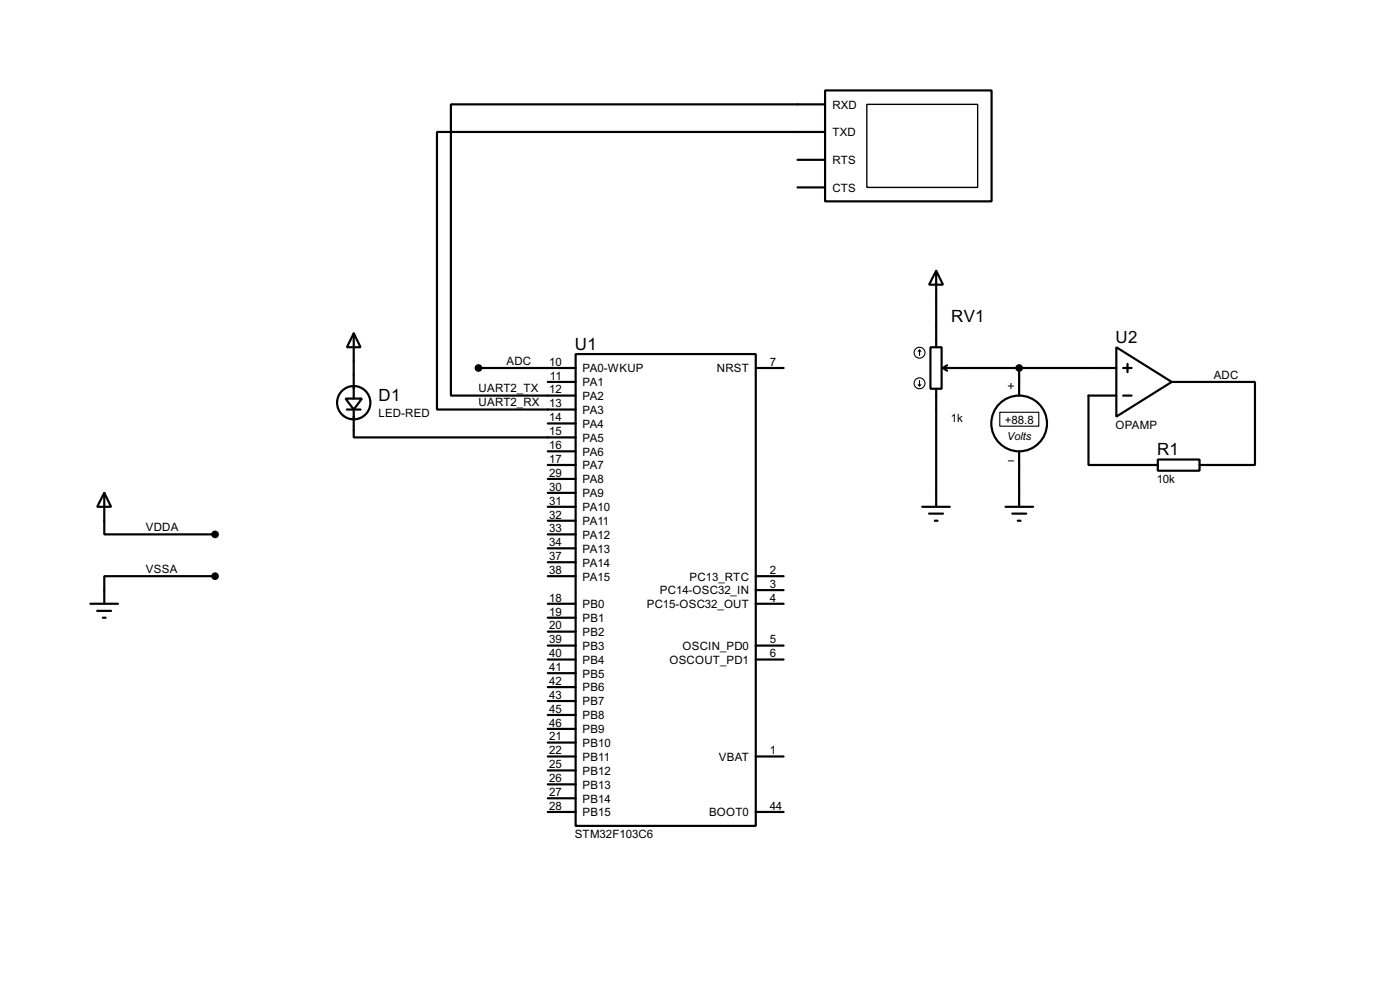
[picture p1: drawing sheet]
<svg xmlns="http://www.w3.org/2000/svg" width="256mm" height="180mm" viewBox="0 0 256 180" stroke-linecap="round" stroke-linejoin="round" font-family="sans-serif">
<g fill="none" stroke="#000" stroke-width=".4">
<path d="M151.2 16.6h30.5v20.3h-30.5zM151.2 19.1h-68.6v53.3h22.9M146.1 29.3h5.1M146.1 34.3h5.1M151.2 24.2h-71.1v50.8h25.4M171.5 49.6l1.3 2.5h-2.6zM171.5 49.6v14M63.3 73h3l-1.5 2zM63.6 75h2.5M64.8 61l1.3 2.6h-2.5zM64.8 75v5.1h40.7M64.8 61v12"/>
<path d="M87.7 67.4h17.8M100.4 69.9h5.1M100.4 77.5h5.1M105.5 64.8h33v86.4h-33zM138.5 67.4h5.1M170.5 63.6h2v7.6h-2zM171.5 71.2v21.6M172.8 67.4h31.7M172.8 67.4l.7 .5M173.5 66.9l-.7 .5M186.7 67.4v5M204.5 63.6l10.2 6.3-10.2 6.4z"/>
<path d="M204.5 72.4h-5.1v12.7h12.7M205.8 67.4h1.5M205.8 72.4h1.5M206.6 66.6v1.5M214.7 69.9h15.2v15.2h-10.1M19.1 90.2l1.3 2.6h-2.6zM19.1 90.2v7.6h20.3M100.4 82.6h5.1M100.4 85.1h5.1M100.4 87.7h5.1M100.4 90.2h5.1M100.4 92.8h5.1"/>
<path d="M100.4 95.3h5.1M100.4 97.8h5.1M169 92.8h5M170.2 94h2.6M171.3 95.3h.5M184.2 92.8h5.1M185.5 94h2.5M186.5 95.3h.5M186.7 82.6v10.2M212.1 84.1h7.7v2.1h-7.7zM16.6 110.5h5M17.8 111.8h2.6"/>
<path d="M18.9 113.1h.5M39.4 105.5h-20.3v5M100.4 118.2h5.1M100.4 110.5h5.1M100.4 113.1h5.1M100.4 115.6h5.1M100.4 100.4h5.1M100.4 102.9h5.1M100.4 105.5h5.1M138.5 118.2h5.1M138.5 110.5h5.1M138.5 105.5h5.1"/>
<path d="M138.5 108h5.1M100.4 120.7h5.1M100.4 130.9h5.1M100.4 133.4h5.1M100.4 135.9h5.1M100.4 138.5h5.1M100.4 123.2h5.1M100.4 125.8h5.1M100.4 128.3h5.1M138.5 120.7h5.1M138.5 138.5h5.1M100.4 148.6h5.1"/>
<path d="M100.4 141h5.1M100.4 143.6h5.1M100.4 146.1h5.1M138.5 148.6h5.1"/>
<circle cx="64.8" cy="73.7" r="3.1"/>
<circle cx="186.7" cy="77.5" r="5.1"/>
</g>
<g fill="#000" stroke="#000" stroke-width=".4">
<circle cx="87.6" cy="67.4" r=".5"/>
<circle cx="186.7" cy="67.4" r=".5"/>
<circle cx="39.4" cy="97.8" r=".5"/>
<circle cx="39.4" cy="105.5" r=".5"/>
</g>
<g fill="none" stroke="#000" stroke-width=".2">
<path d="M168.2 70.4l.3 .3M168.5 64.1l-.3 .2M168.5 64.1l.2 .2M168.5 64.1v1M168.5 69.7v1M168.7 70.4l-.2 .3M183.2 75.5h7.1v2.5h-7.1z"/>
<circle cx="168.4" cy="70.2" r="1"/>
<circle cx="168.4" cy="64.6" r="1"/>
</g>
<path d="M184.7 70.7h1M185.2 70.2v1M184.7 84.4h1" fill="none" stroke="#000" stroke-width=".18"/>
<path d="M158.8 19.1h20.3v15.2h-20.3z" fill="none" stroke="#000" stroke-width=".25"/>
<g font-size="3.5">
<text x="174.3" y="58.9">RV1</text>
<text x="105.3" y="64">U1</text>
<text x="204.4" y="62.8">U2</text>
<text x="69.4" y="73.4">D1</text>
<text x="212" y="83.3">R1</text>
</g>
<g font-size="2.4">
<text x="152.5" y="19.9">RXD</text>
<text x="152.5" y="25">TXD</text>
<text x="152.5" y="30">RTS</text>
<text x="152.5" y="35.1">CTS</text>
<text x="87.7" y="71.8">UART2_TX</text>
<text x="92.8" y="66.7">ADC</text>
<text x="100.6" y="67">10</text>
<text x="100.6" y="72">12</text>
<text x="100.8" y="69.5">11</text>
<text x="106.7" y="68.1">PA0-WKUP</text>
<text x="106.7" y="70.7">PA1</text>
<text x="131.3" y="68.1">NRST</text>
<text x="141" y="67">7</text>
<text x="222.3" y="69.3">ADC</text>
<text x="69.3" y="76.2">LED-RED</text>
<text x="87.7" y="74.4">UART2_RX</text>
<text x="100.6" y="74.6">13</text>
<text x="100.6" y="77.1">14</text>
<text x="106.7" y="73.2">PA2</text>
<text x="106.7" y="75.8">PA3</text>
<text x="174.2" y="77.2">1k</text>
<text x="184.1" y="77.6">+88.8</text>
<text x="100.6" y="79.7">15</text>
<text x="100.6" y="82.2">16</text>
<text x="106.7" y="78.3">PA4</text>
<text x="106.7" y="80.8">PA5</text>
<text x="106.7" y="83.4">PA6</text>
<text x="204.3" y="78.5">OPAMP</text>
<text x="100.6" y="84.7">17</text>
<text x="100.6" y="87.3">29</text>
<text x="100.6" y="89.8">30</text>
<text x="106.7" y="85.9">PA7</text>
<text x="106.7" y="88.5">PA8</text>
<text x="211.9" y="88.4">10k</text>
<text x="100.6" y="92.4">31</text>
<text x="100.6" y="94.9">32</text>
<text x="106.7" y="91">PA9</text>
<text x="106.7" y="93.6">PA10</text>
<text x="26.7" y="97.2">VDDA</text>
<text x="100.6" y="97.4">33</text>
<text x="100.6" y="100">34</text>
<text x="106.7" y="96.1">PA11</text>
<text x="106.7" y="98.6">PA12</text>
<text x="106.7" y="101.2">PA13</text>
<text x="26.7" y="104.9">VSSA</text>
<text x="100.6" y="102.5">37</text>
<text x="100.6" y="105.1">38</text>
<text x="106.7" y="103.7">PA14</text>
<text x="106.7" y="106.3">PA15</text>
<text x="126.3" y="106.3">PC13_RTC</text>
<text x="141" y="105.1">2</text>
<text x="141" y="107.6">3</text>
<text x="100.6" y="110.1">18</text>
<text x="100.6" y="112.7">19</text>
<text x="106.7" y="111.3">PB0</text>
<text x="106.7" y="113.9">PB1</text>
<text x="118.5" y="111.3">PC15-OSC32_OUT</text>
<text x="120.9" y="108.8">PC14-OSC32_IN</text>
<text x="141" y="110.1">4</text>
<text x="100.6" y="115.2">20</text>
<text x="100.6" y="117.8">39</text>
<text x="106.7" y="116.4">PB2</text>
<text x="106.7" y="119">PB3</text>
<text x="125" y="119">OSCIN_PD0</text>
<text x="141" y="117.8">5</text>
<text x="100.6" y="120.3">40</text>
<text x="100.6" y="122.8">41</text>
<text x="100.6" y="125.4">42</text>
<text x="106.7" y="121.5">PB4</text>
<text x="106.7" y="124">PB5</text>
<text x="122.6" y="121.5">OSCOUT_PD1</text>
<text x="141" y="120.3">6</text>
<text x="100.6" y="130.5">45</text>
<text x="100.6" y="127.9">43</text>
<text x="106.7" y="131.7">PB8</text>
<text x="106.7" y="126.6">PB6</text>
<text x="106.7" y="129.1">PB7</text>
<text x="100.6" y="133">46</text>
<text x="100.6" y="135.5">21</text>
<text x="106.7" y="134.2">PB9</text>
<text x="106.7" y="136.7">PB10</text>
<text x="100.6" y="138.1">22</text>
<text x="100.6" y="140.6">25</text>
<text x="100.6" y="143.2">26</text>
<text x="106.7" y="139.3">PB11</text>
<text x="106.7" y="141.8">PB12</text>
<text x="131.7" y="139.3">VBAT</text>
<text x="141" y="138.1">1</text>
<text x="100.6" y="145.7">27</text>
<text x="100.6" y="148.2">28</text>
<text x="106.7" y="144.4">PB13</text>
<text x="106.7" y="146.9">PB14</text>
<text x="106.7" y="149.4">PB15</text>
<text x="129.9" y="149.4">BOOT0</text>
<text x="141" y="148.2">44</text>
<text x="105.3" y="153.4">STM32F103C6</text>
</g>
<text font-size="2.3" x="184.5" y="80.6">Volts</text>
</svg>
